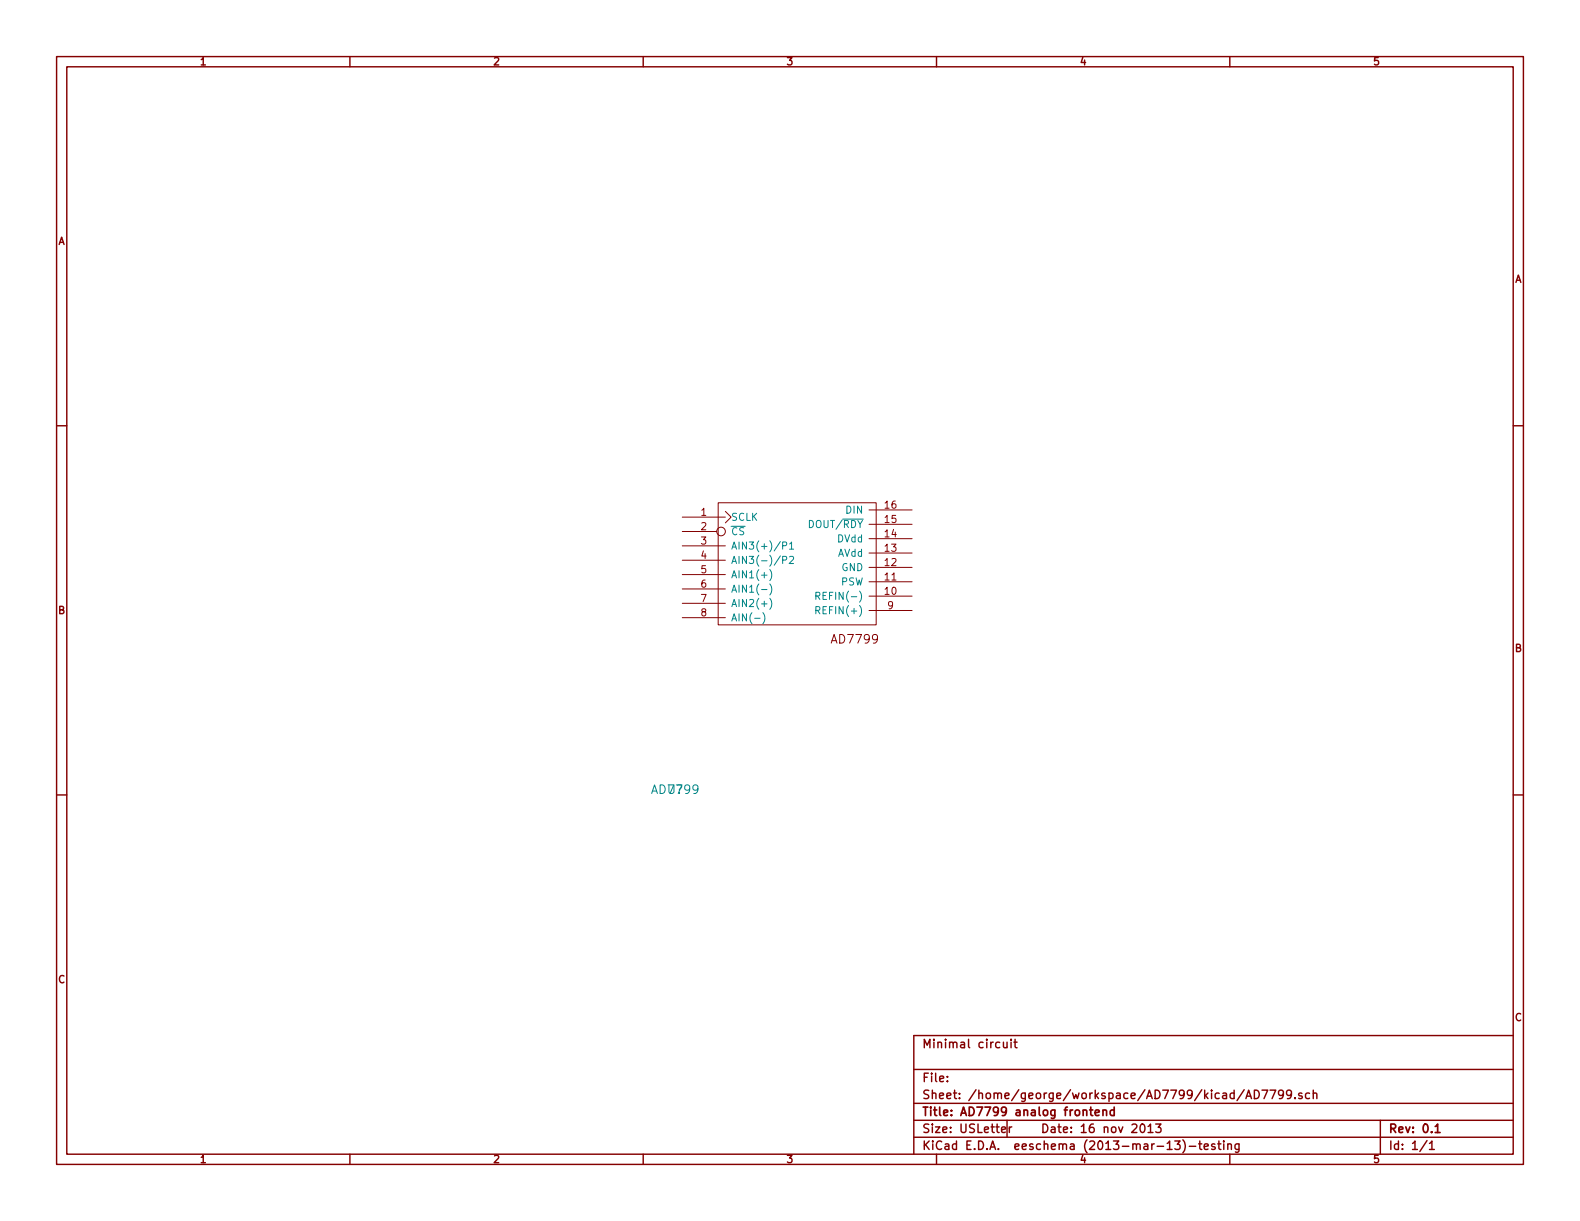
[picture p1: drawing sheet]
<svg xmlns="http://www.w3.org/2000/svg" width="279mm" height="216mm" viewBox="0 0 279 216" stroke-linecap="round" stroke-linejoin="round" font-family="sans-serif">
<g fill="none" stroke="#840000" stroke-width=".25">
<path d="M10 10h259.4v195.9h-259.4zM11.8 11.8h255.8v192.3h-255.8zM61.9 10v1.8M113.7 10v1.8M165.6 10v1.8M217.5 10v1.8M10 75.3h1.8M267.6 75.3h1.8M10 140.6h1.8M267.6 140.6h1.8M161.6 198.1h106M161.6 195.1h106"/>
<path d="M161.6 189.1h106M167.5 191.1v.2M167.5 190.3v.2M177.1 199.8l.7-.2v-.3h-.5l-.2 .2 .1 .7h.6M177.4 184.3l.1 .9 .4 .1 .2-.2M178.1 184.3v1M178.1 198.1v3M178.5 199.3v1M178.8 183.8v.1M178.8 184.3v1M178.9 199.3l-.4 .2M179.3 184.3h.6"/>
<path d="M179.5 183.8v1.3l.4 .2M201.8 198.9l.2-.1a.81 .81 0 0 1 .5 .6 .81 .81 0 0 1-.2 .8l-.2 .1a.79 .79 0 0 1-.3-1.4zM203 199.2l.5-.4v1.5M204.4 198.8h.9l-.5 .5 .4 .2v.6l-.2 .2-.6-.2M220 192.7l-1.3 1.9M220.3 194.3l.5-1.5 .5 1.5M220.4 193.8h.8M221.8 192.8a.76 .76 0 0 1 .9 .7 .76 .76 0 0 1-.9 .8zM223.2 192.8h1l-.7 1.5M224.6 192.8h1l-.7 1.5M226.9 193.4l-.2 .3h-.3l-.3-.3v-.4l.1-.2h.5l.2 .1a1.19 1.19 0 0 1-.2 1.3l-.5 .1M228.4 193.4l-.3 .3h-.3l-.3-.3v-.4l.2-.2h.4l.2 .1a1.19 1.19 0 0 1-.2 1.3l-.4 .1"/>
<path d="M229 194.1v.2M230.2 193.3a.37 .37 0 0 0-.6 .2l.1 .2 .5 .1 .1 .2-.2 .3-.5-.1M231.6 193.3h-.5l-.2 .2v.6l.2 .2 .5-.1M232.2 193.4l.2-.1h.4l.1 1M232.2 192.8v1.5M244.1 198.1v6M267.6 183.1h-106v21M61.9 204.1v1.8M113.7 204.1v1.8M161.6 201.1h106M165.6 204.1v1.8M203 200.3h.9"/>
<path d="M207.7 201.8h1l-.5 .5 .4 .2v.6l-.2 .2-.7-.2M209.2 201.5a1.71 1.71 0 0 1 0 2.3M210.3 202.7h1.2M212 202.3h.5M212.2 201.8v1.2l.3 .3M213 202.8l.7-.2-.1-.3h-.4l-.2 .2v.7h.6M214.8 202.3a.37 .37 0 0 0-.6 .2l.1 .2 .5 .1 .1 .2-.2 .3-.5-.1M215.3 202.3h.6M215.5 201.8v1.2l.4 .3M216.4 201.8v.1M216.4 202.3v1M217.1 202.4l.2-.1h.4l.1 1"/>
<path d="M217.1 202.3v1M217.5 204.1v1.8M219.1 202.3l-.1 1.3-.2 .2-.3-.1M219.1 202.3h-.4l-.3 .2 .1 .6 .2 .2 .4-.1M252.3 201.7l-1.2 1.9M252.8 202.2l.4-.4v1.5M252.8 203.3h.8"/>
</g>
<path d="M193.7 196.8l.7-.2-.1-.3h-.4l-.2 .2 .1 .7h.5M195 196.4l.2-.1h.4l.1 1M195 196.3v1M197 196.3h-.4l-.3 .2 .1 .6 .2 .2 .4-.1M197 195.8v1.5M253.8 199.2l.4-.4v1.5M253.8 200.3h.9" fill="none" stroke="#840000" stroke-width=".3"/>
<g fill="none" stroke="#840000" stroke-width=".18">
<path d="M120.6 91.4h7.7M120.6 94h6.1M120.6 96.5h7.7M120.6 99.1h7.7M127 88.9h27.9v21.6h-27.9zM128.3 90.4l1 1-1 1.1M153.7 97.8h7.6M153.7 95.3h7.6M153.7 92.7h7.6M153.7 90.2h7.6M120.6 101.6h7.7M120.6 104.1h7.7"/>
<path d="M120.6 106.7h7.7M120.6 109.2h7.7M153.7 108h7.6M153.7 105.4h7.6M153.7 102.9h7.6M153.7 100.3h7.6"/>
<circle cx="127.5" cy="94" r=".76"/>
</g>
<g fill="none" stroke="#008484" stroke-width=".18">
<path d="M138.4 96.5l.6-.1 .1-.5-.7-.1v1.3M138.4 99h.6l.1-.5-.7-.1v1.2M139.6 96.2l.4-.4v1.3M139.6 98.5l.5-.1 .2 .1v.2l-.8 .9h.8M139.6 97.1h.7M149 91.8h3.7M134.7 104.2h.9M134.9 108.3a1.51 1.51 0 0 1 0 2M136.1 100.7a1.51 1.51 0 0 1 0 2M136.1 103.3a1.51 1.51 0 0 1 0 1.9M136.1 105.8a1.51 1.51 0 0 1 0 1.9M144.3 107.9l.6-.1v-.4l-.6-.1v1.2"/>
<path d="M144.3 105.4l.6-.1v-.5l-.6-.1v1.3M144.6 107.9l.4 .6M144.6 105.4l.4 .6"/>
</g>
<g font-size="2.1" fill="#840000">
<text x="147.2" y="113.8">AD7799</text>
<text x="163.1" y="185.3">Minimal circuit</text>
<text x="163.1" y="191.3">File:</text>
<text x="163.1" y="194.3">Sheet: /home/george/workspace/AD7799/kicad/AD7799.sch</text>
<text x="163.1" y="197.3">Title: AD7799 analog frontend</text>
<text x="163.1" y="200.3">Size: USLetter</text>
<text x="163.1" y="203.3">KiCad E.D.A. eeschema (2013-mar-13)-testing</text>
<text x="184.1" y="200.3">Date: 16 nov 2013</text>
<text x="245.6" y="203.3">Id: 1/1</text>
<text x="245.6" y="200.3">Rev: 0.1</text>
</g>
<g font-size="2.1" fill="#008484">
<text x="115.5" y="140.4">AD7799</text>
<text x="118" y="140.4">U?</text>
</g>
<g font-size="1.8" fill="#840000">
<text x="35.5" y="11.5">1</text>
<text x="87.3" y="11.5">2</text>
<text x="139.2" y="11.5">3</text>
<text x="191.1" y="11.5">4</text>
<text x="242.9" y="11.5">5</text>
<text x="10.3" y="43.3">A</text>
<text x="267.9" y="50">A</text>
<text x="156.5" y="89.9">16</text>
<text x="124" y="91.2">1</text>
<text x="124" y="93.7">2</text>
<text x="156.5" y="95">14</text>
<text x="156.5" y="92.5">15</text>
<text x="124" y="96.3">3</text>
<text x="124" y="98.8">4</text>
<text x="124" y="101.3">5</text>
<text x="156.5" y="100.1">12</text>
<text x="156.5" y="97.5">13</text>
<text x="124" y="103.9">6</text>
<text x="124" y="106.4">7</text>
<text x="156.5" y="105.2">10</text>
<text x="156.5" y="102.6">11</text>
<text x="157" y="107.7">9</text>
<text x="10.3" y="108.6">B</text>
<text x="124" y="109">8</text>
<text x="267.9" y="115.3">B</text>
<text x="10.3" y="173.8">C</text>
<text x="267.9" y="180.5">C</text>
<text x="35.5" y="205.6">1</text>
<text x="87.3" y="205.6">2</text>
<text x="139.2" y="205.6">3</text>
<text x="191.1" y="205.6">4</text>
<text x="242.9" y="205.6">5</text>
</g>
<g font-size="1.8" fill="#008484">
<text x="129.3" y="92.1">SCLK</text>
<text x="129.3" y="94.6">CS</text>
<text x="143.4" y="93.3">DOUT/RDY</text>
<text x="148" y="95.9">DVdd</text>
<text x="149.6" y="90.8">DIN</text>
<text x="129.3" y="97.2">AIN3(+)/P1</text>
<text x="129.3" y="99.7">AIN3(-)/P2</text>
<text x="148" y="98.4">AVdd</text>
<text x="148.7" y="101">GND</text>
<text x="129.3" y="102.2">AIN1(+)</text>
<text x="129.3" y="104.8">AIN1(-)</text>
<text x="129.3" y="107.3">AIN2(+)</text>
<text x="145.6" y="106">REFIN(-)</text>
<text x="148.6" y="103.5">PSW</text>
<text x="129.3" y="109.9">AIN(-)</text>
<text x="145.1" y="108.6">REFIN(+)</text>
</g>
</svg>
